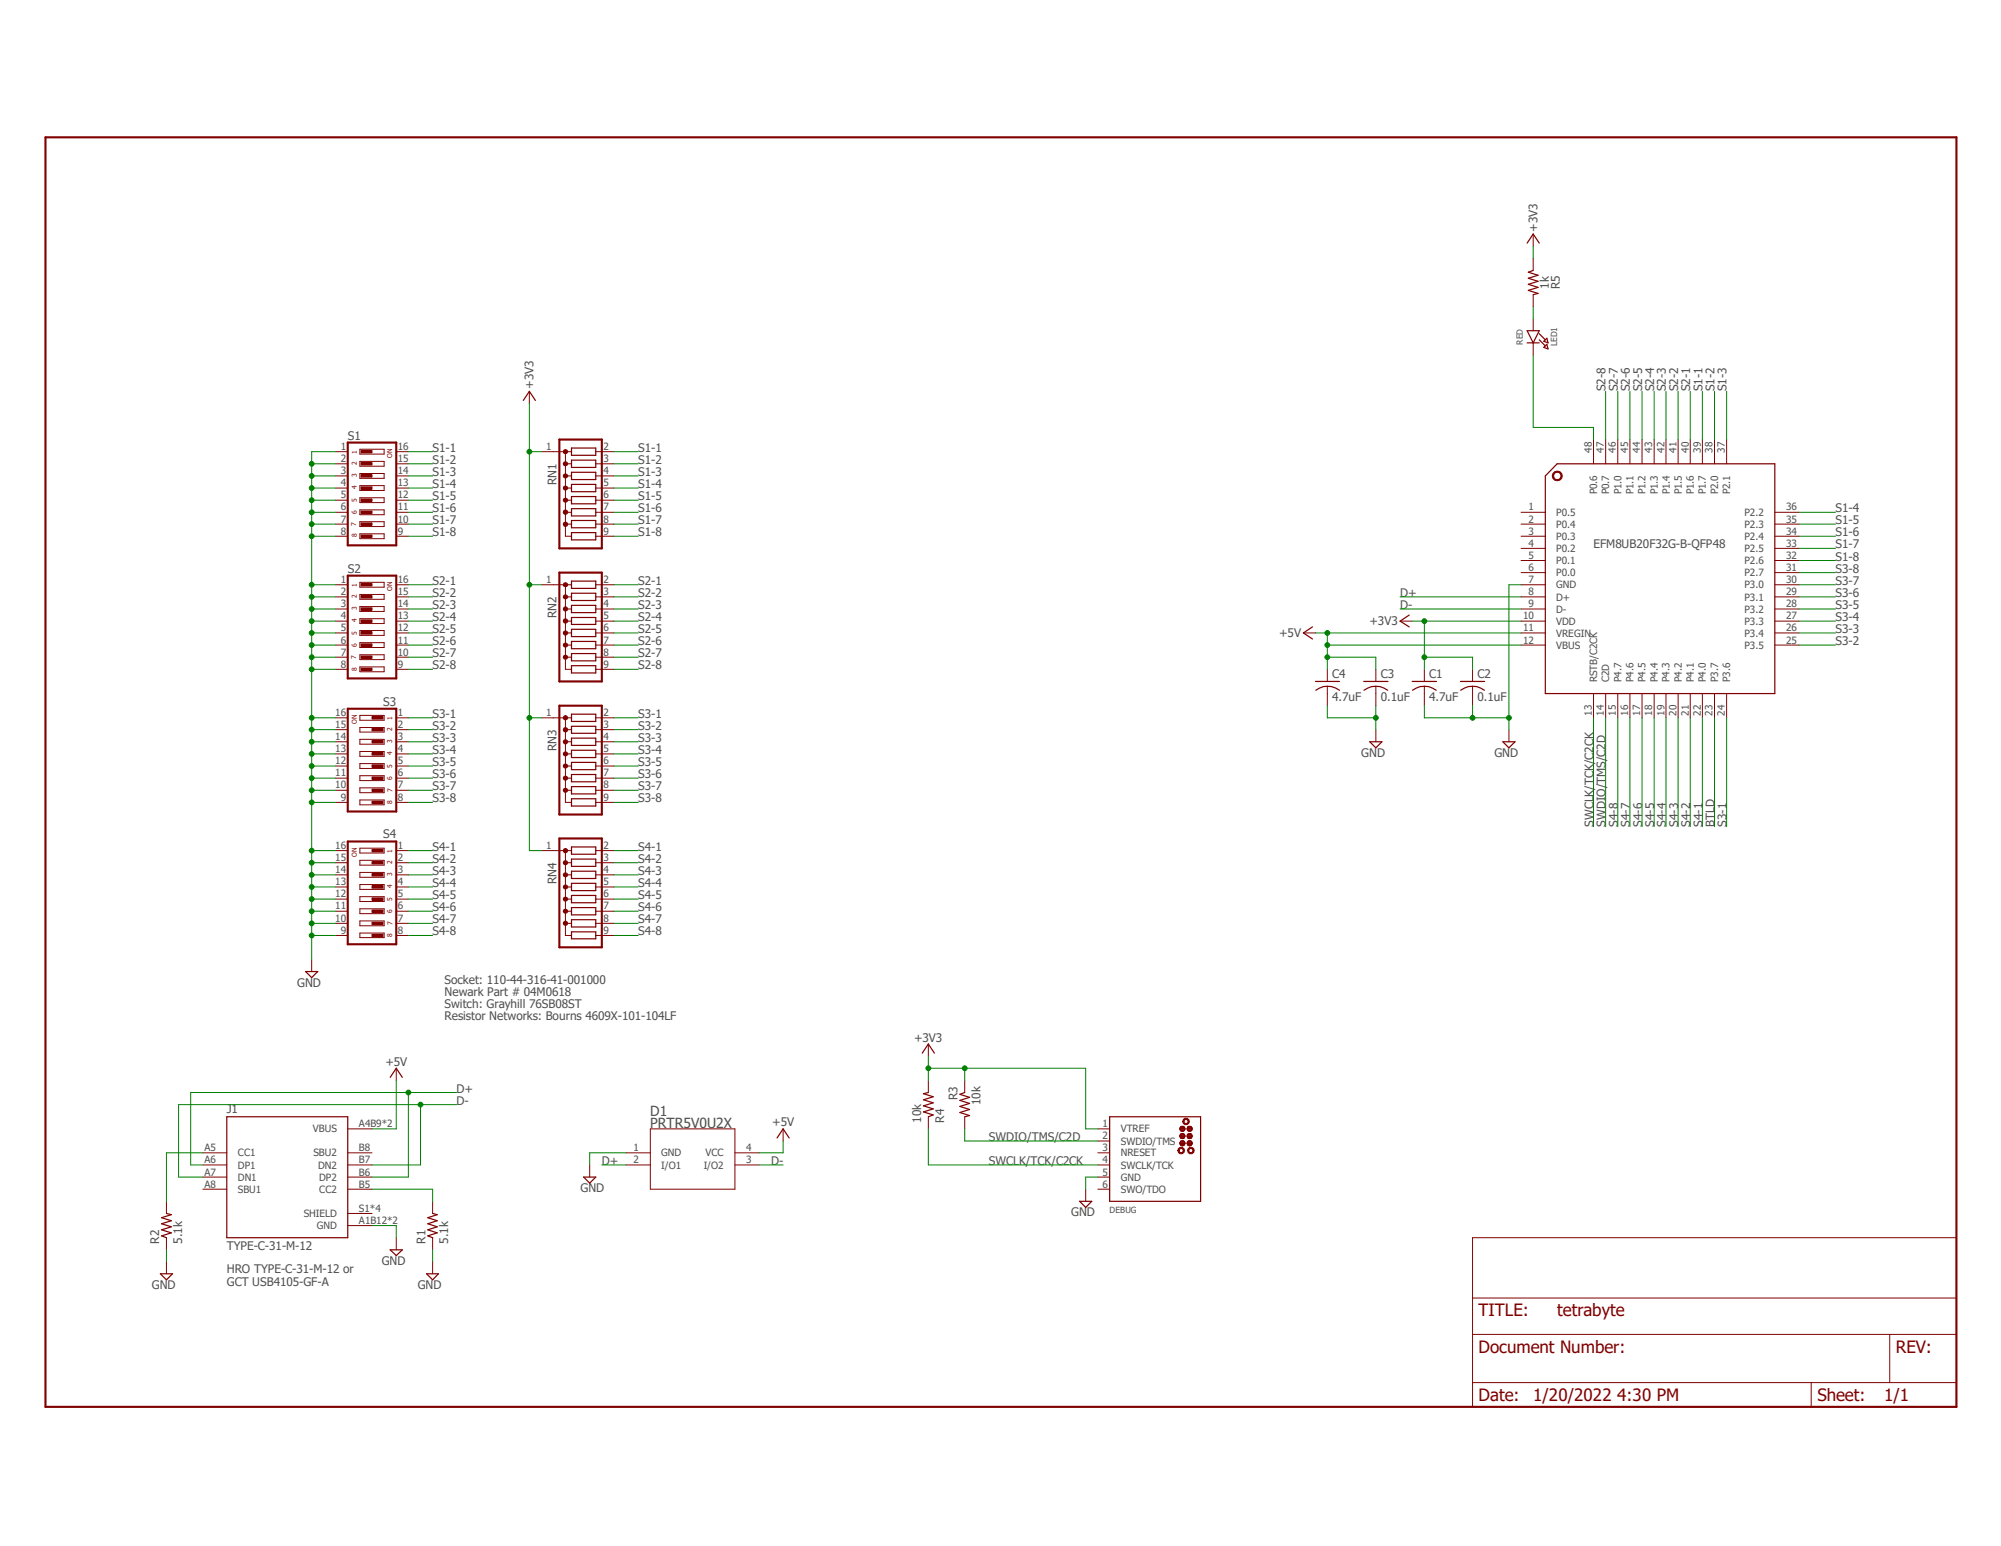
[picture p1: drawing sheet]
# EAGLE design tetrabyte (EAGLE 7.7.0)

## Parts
C1  4.7uF  C-USC0603K  [C0603K]
C2  0.1uF  C-USC0603K  [C0603K]
C3  0.1uF  C-USC0603K  [C0603K]
C4  4.7uF  C-USC0603K  [C0603K]
D1  PRTR5V0U2X  [SOT143B]
DEBUG  TC2030-CTX-SWD  [TC2030-MCP-NL]
J1  TYPE-C-31-M-12  [HRO_TYPE-C-31-M-12]
LED1  RED  LED0805_NOOUTLINE  [CHIPLED_0805_NOOUTLINE]
R1  5.1k  R-US_R0603  [R0603]
R2  5.1k  R-US_R0603  [R0603]
R3  10k  R-US_R0603  [R0603]
R4  10k  R-US_R0603  [R0603]
R5  1k  R-US_R0603  [R0603]
RN1  G08R  [SIL9]
RN2  G08R  [SIL9]
RN3  G08R  [SIL9]
RN4  G08R  [SIL9]
S1  DS08  [DS-08]
S2  DS08  [DS-08]
S3  DS08  [DS-08]
S4  DS08  [DS-08]
U1  EFM8UB20F64G-B-QFP48  [EFM8UB2-QFP48]

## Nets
+3V3: C1.1 C2.1 DEBUG.1(VTREF) R3.1 R4.2 R5.1 RN1.1 RN2.1 RN3.1 RN4.1 U1.10(VDD)
+5V: C3.1 C4.1 D1.4(VCC) J1.A4B9(VBUS) J1.B4A9(VBUS) U1.11(VREGIN) U1.12(VBUS)
BTLD: U1.23(P3.7)
D+: D1.2(I/O1) J1.A6(DP1) J1.B6(DP2) U1.8(D+)
D-: D1.3(I/O2) J1.A7(DN1) J1.B7(DN2) U1.9(D-)
GND: C1.2 C2.2 C3.2 C4.2 D1.1(GND) DEBUG.5(GND) J1.A1B12(GND) J1.B1A12(GND) R1.1 R2.1 S1.1 S1.2 S1.3 S1.4 S1.5 S1.6 S1.7 S1.8 S2.1 S2.2 S2.3 S2.4 S2.5 S2.6 S2.7 S2.8 S3.9 S3.10 S3.11 S3.12 S3.13 S3.14 S3.15 S3.16 S4.9 S4.10 S4.11 S4.12 S4.13 S4.14 S4.15 S4.16 U1.7(GND)
N$3: LED1.A R5.2
N$19: LED1.C U1.48(P0.6)
N$20: J1.B5(CC2) R1.2
N$21: J1.A5(CC1) R2.2
S1-1: RN1.2 S1.16 U1.39(P1.7)
S1-2: RN1.3 S1.15 U1.38(P2.0)
S1-3: RN1.4 S1.14 U1.37(P2.1)
S1-4: RN1.5 S1.13 U1.36(P2.2)
S1-5: RN1.6 S1.12 U1.35(P2.3)
S1-6: RN1.7 S1.11 U1.34(P2.4)
S1-7: RN1.8 S1.10 U1.33(P2.5)
S1-8: RN1.9 S1.9 U1.32(P2.6)
S2-1: RN2.2 S2.16 U1.40(P1.6)
S2-2: RN2.3 S2.15 U1.41(P1.5)
S2-3: RN2.4 S2.14 U1.42(P1.4)
S2-4: RN2.5 S2.13 U1.43(P1.3)
S2-5: RN2.6 S2.12 U1.44(P1.2)
S2-6: RN2.7 S2.11 U1.45(P1.1)
S2-7: RN2.8 S2.10 U1.46(P1.0)
S2-8: RN2.9 S2.9 U1.47(P0.7)
S3-1: RN3.2 S3.1 U1.24(P3.6)
S3-2: RN3.3 S3.2 U1.25(P3.5)
S3-3: RN3.4 S3.3 U1.26(P3.4)
S3-4: RN3.5 S3.4 U1.27(P3.3)
S3-5: RN3.6 S3.5 U1.28(P3.2)
S3-6: RN3.7 S3.6 U1.29(P3.1)
S3-7: RN3.8 S3.7 U1.30(P3.0)
S3-8: RN3.9 S3.8 U1.31(P2.7)
S4-1: RN4.2 S4.1 U1.22(P4.0)
S4-2: RN4.3 S4.2 U1.21(P4.1)
S4-3: RN4.4 S4.3 U1.20(P4.2)
S4-4: RN4.5 S4.4 U1.19(P4.3)
S4-5: RN4.6 S4.5 U1.18(P4.4)
S4-6: RN4.7 S4.6 U1.17(P4.5)
S4-7: RN4.8 S4.7 U1.16(P4.6)
S4-8: RN4.9 S4.8 U1.15(P4.7)
SWCLK/TCK/C2CK: DEBUG.4(SWCLK/TCK) R4.1 U1.13(RSTB/C2CK)
SWDIO/TMS/C2D: DEBUG.2(SWDIO/TMS) R3.2 U1.14(C2D)
Unconnected: DEBUG.6(SWO/TDO) J1.A8(SBU1) J1.B8(SBU2) J1.S1(SHIELD) J1.S2(SHIELD) J1.S3(SHIELD) J1.S4(SHIELD) U1.1(P0.5) U1.2(P0.4) U1.3(P0.3) U1.4(P0.2) U1.5(P0.1) U1.6(P0.0)

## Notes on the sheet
- EFM8UB20F32G-B-QFP48
- Socket: 110-44-316-41-001000
- Newark Part # 04M0618
- Switch: Grayhill 76SB08ST
- Resistor Networks: Bourns 4609X-101-104LF
- HRO TYPE-C-31-M-12 or
  GCT USB4105-GF-A

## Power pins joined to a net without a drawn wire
NRESET: DEBUG.3(NRESET)

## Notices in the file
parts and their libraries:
tag-connect: ©2009 ROFA.cz - modified and updated by Robert Darlington ‹rdarlington@gmail.com›
microbuilder: This work is placed in the public domain, and may be freely used for commercial and non-commercial work with the following conditions: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
